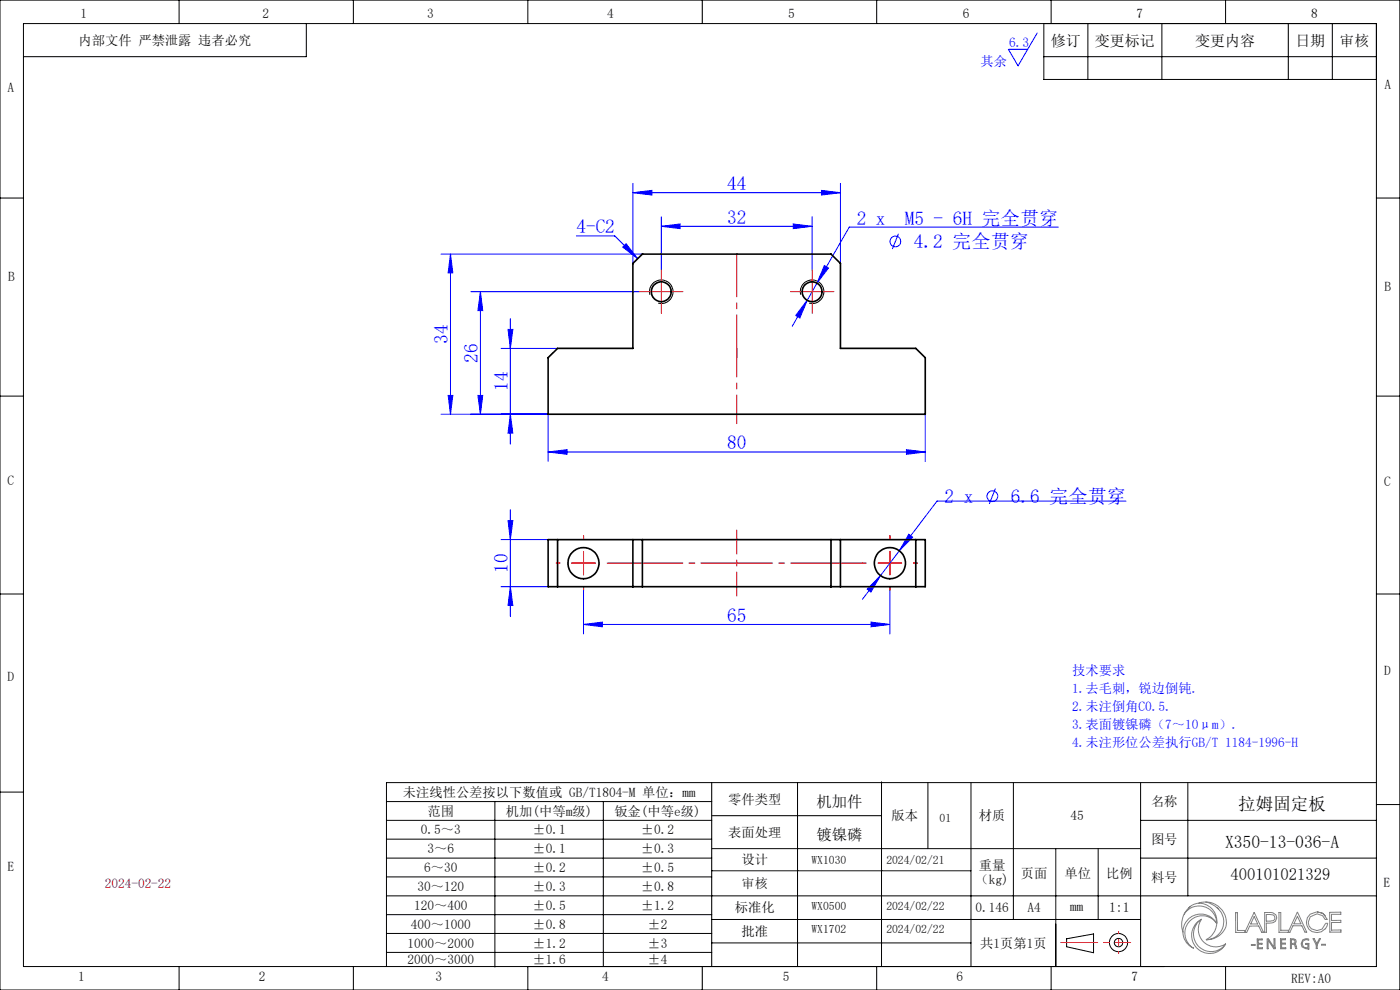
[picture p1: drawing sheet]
<svg xmlns="http://www.w3.org/2000/svg" width="297mm" height="210mm" viewBox="0 0 297 210" stroke-linecap="round" stroke-linejoin="round" font-family="sans-serif">
<g fill="none" stroke="#00f" stroke-width=".21">
<path d="M220 7l-4 7-2.1-3.5h4.1M134.3 38.9v17M178.3 38.9v17M93.6 53.9h42.7M95.6 53.9v34M95.6 53.9l.5 4h-1zM122.3 50.1h8.1l4.9 4.8M132.1 52.4l.7-.7 2.5 3.2zM134.3 40.9l4-.5v1zM134.3 40.9h44M140.3 48l4-.5v1zM140.3 46v11.3"/>
<path d="M140.3 48h32M168.3 47.5l4 .5-4 .5zM172.3 46v11.3M174.3 40.4l4 .5-4 .5zM174.9 56.3l.9 .6-2.5 3.2zM190.6 49.6l-1.3 3.2M224.5 48.2h-44.3l-9 15.5M99.9 61.9h35.8M101.9 61.9v26M101.9 61.9l.5 4h-1zM106.3 73.9h12M107.8 69.9h1l-.5 4z"/>
<path d="M108.3 67.5v26.7M171.2 63.7l-1.5 3.7-.9-.5zM171.2 63.7l-3.1 5.5M93.6 87.9h22.7v10M95.1 83.9h1l-.5 4zM101.4 83.9h1l-.5 4zM108.3 87.9l.5 4h-1zM116.3 95.9l4-.5v1zM116.3 95.9h80M192.3 95.4l4 .5-4 .5zM196.3 87.9v10M106.3 114.5h10"/>
<path d="M107.8 110.4h1l-.5 4.1zM108.3 108.1v22.7M192.8 113.3l.8 .6-2.8 2.9zM211.2 103.6l-1.3 3.3M238.9 106.3h-40.1l-12 15.8M106.3 124.5h10M108.3 124.5l.5 3.9h-1zM123.8 132.5l4-.5v1zM123.8 125.3v9.2M123.8 132.5h65M184.8 132l4 .5-4 .5zM186.8 122.1l-2.1 3.5-.7-.6z"/>
<path d="M186.8 122.1l-3.8 5M188.8 125.3v9.2"/>
<circle cx="190" cy="51.2" r="1.14"/>
<circle cx="210.5" cy="105.3" r="1.14"/>
</g>
<g fill="none" stroke="#000" stroke-width=".21">
<path d="M0 0h297v210h-297zM5 5h287v200h-287zM38 0v5M65 5v7h-60M75 0v5M112 0v5M149 0v5M186 0v5M221.4 5v11.9h70.6M221.4 12h70.6M223 0v5M230.8 5v11.9"/>
<path d="M246.5 5v11.9M260 0v5M273.3 5v11.9M282.6 5v11.9M0 42h5M292 42h5M137.9 62.5a2.51 2.51 0 0 1 2.2-3.1 2.51 2.51 0 0 1 2.7 2.7 2.51 2.51 0 0 1-3.2 2.2M169.9 62.5a2.51 2.51 0 0 1 2.2-3.1 2.51 2.51 0 0 1 2.7 2.7 2.51 2.51 0 0 1-3.2 2.2M0 84h5M292 84h5M0 126h5M292 126h5"/>
<path d="M0 168h5M82 174h69M82 170h69M82 178h69M105 170v35.1M128 170v35M151 173h36M151 166v39M169.2 166v39M187 165.8v39.2M196.8 166v14M206 166v39"/>
<path d="M215 166v29M242 166v39M242 174h50M252 166v24M292 166h-210v39M292 170.7h5M82 190h210M82 182h69M82 186h69M82 194h69M82 198h69M151 180h91"/>
<path d="M151 184.7h55M151 195h91M224 180v25M226.3 199.1l5.7-1v4l-5.7-1.3zM233 180v15M242 182h50M38 205v5M75 205v5M82 202h69M112 205v5M149 205v5M151 200h55"/>
<path d="M186 205v5M223 205v5M260 205v5"/>
<circle cx="237.3" cy="199.9" r="1.92"/>
<circle cx="237.3" cy="199.9" r=".89"/>
</g>
<g fill="none" stroke="#808080" stroke-width=".21">
<path d="M251.2 194a3.7 3.7 0 0 1 4.2-1.7 3.7 3.7 0 0 1 2.7 3.6M252.6 192.2a4.9 4.9 0 0 0-1.6 5.6M254.2 191.6a4.3 4.3 0 0 1 4.6 1 4.3 4.3 0 0 1 1.1 4.5 4.4 4.4 0 0 1-4.1 2.2M254.2 191.6a3.3 3.3 0 0 0-2.1 1M254.2 191.6a3.8 3.8 0 0 1 3.9 4.3M254.9 195a3.8 3.8 0 0 0-1 6.1 3.8 3.8 0 0 0 6.1-.9M254.9 195a3.7 3.7 0 0 0 .4 4.7 3.7 3.7 0 0 0 4.7 .5M254.9 195a3.7 3.7 0 0 0-.6 5.7 3.7 3.7 0 0 0 5.7-.5M255.7 191.3a5.7 5.7 0 0 1 2.9 1.6M258.1 192.4a3.8 3.8 0 0 1 1.3 4.3 3.8 3.8 0 0 1-3.6 2.6M258.1 195.9a3.7 3.7 0 0 0-5.7-.5 3.7 3.7 0 0 0 .9 5.7 3.7 3.7 0 0 1-2.3-3.3M258.1 195.9a4.2 4.2 0 0 1-2.3 3.4"/>
<path d="M258.1 195.9a3.8 3.8 0 0 0-4.3-1.9 3.8 3.8 0 0 0-2.8 3.8M264.1 197.7l2-4.1 1.9 4.2h-.3l-.7-1.4-1.9 .1-.6 1.3h-2.4v-4.2h.4v3.8h1.6v.4M266.1 194.4l.7 1.6h-1.5zM266.7 199.2h1.1v.2h-.9v.7h.8v.2h-.8v.7h.9v.3h-1.1zM268.3 193.6a2.75 2.75 0 0 1 2.4 .5l.2 .6a1.5 1.5 0 0 1-1.9 1.1h-.4l.1 2h-.4zM268.6 194l1.5 .1a.69 .69 0 0 1 0 1.2l-1.5 .1zM269 199.4v1.9h-.2v-2.1h.3l1.2 1.8M269 199.4l1.2 1.9h.3v-2.2h-.2v1.9M269 199.4h.1M271.6 199.1h1.1v.2h-.8v.8h.8v.2h-.8v.7h.9v.3h-1.1zM273.3 197.6l2-4.1 1.9 4.2h-.4l-.6-1.3h-1.9l-.7 1.4h-2.3v-4.2h.4v3.7h1.6v.5M274 199.3l.6 .1 .1 .6-.7 .1z"/>
<path d="M275.2 194.4l.8 1.6h-1.5zM276.4 199.3l.7-.2 .5 .1v.3l-.6-.2-.6 .3-.1 .6 .2 .7 .5 .1 .5-.1v-.6h-.5v-.2h.7v1.2h-.2v-.1l-.5 .1-.8-.4-.2-.7zM278.6 199.1h.2l.5 1.1 .6-1.1h.2l-.7 1.3v.8h-.2v-.8zM279.4 193.4l1.1 .3 .7 .6M279.4 193.4l-1.4 .5a2.26 2.26 0 0 0-.1 3.4 2.26 2.26 0 0 0 3.3-.4M279.4 193.4l1.2 .3 1 1.3h-.5l-.5-.8-1.2-.4-1.4 .7-.5 1.1 .2 .8 .5 .6 1.2 .4M281.1 197.1l.4-.6 .2-.6h-.5l-.7 1.2-1.1 .3M282.1 193.5h2.3v.4h-1.9v1.4l1.9-.1v.5h-1.9v1.6h2v.4h-2.4zM265.5 200.4l.7-.1v.2h-.7zM270.3 201h.1M273.8 201.3v-2.2h.6l.4 .2 .2 .4-.1 .4-.3 .1 .4 .3 .1 .7h-.3l-.2-.8-.6-.1v1M274.8 200.8h.1"/>
<path d="M279.3 200.2h.1M280.4 200.3h.8v.2h-.8z"/>
</g>
<path d="M156.3 75.9v-22" fill="none" stroke="#f00" stroke-width=".21" stroke-dasharray="15.2 1.3 1.3 1.3" stroke-dashoffset="6.1"/>
<path d="M156.3 89.9v-16" fill="none" stroke="#f00" stroke-width=".21" stroke-dasharray="15.2 1.3 1.3 1.3" stroke-dashoffset="9.1"/>
<path d="M156.3 112.4v14" fill="none" stroke="#f00" stroke-width=".21" stroke-dasharray="15.2 1.3 1.3 1.3" stroke-dashoffset="10.1"/>
<g fill="none" stroke="#f00" stroke-width=".21" stroke-dasharray="15.2 1.3 1.3 1.3">
<path d="M140.3 59.4v-2.1M172.3 59.4v-2.1M137.8 61.9h-2.1M140.3 64.4v2.1M142.8 61.9h2.1M169.8 61.9h-2.1M172.3 64.4v2.1M174.8 61.9h2.1M118.8 119.4h-.8M123.8 114.4v-.8M128.8 119.4h.8M183.8 119.4h-.8"/>
<path d="M188.8 114.4v-.8M188.8 119.4v-2.5M188.8 119.4h-2.5M188.8 119.4v2.5M188.8 119.4h2.5M193.8 119.4h.8M123.8 124.4v.8M188.8 124.4v.8"/>
</g>
<path d="M128.8 119.4h55" fill="none" stroke="#f00" stroke-width=".21" stroke-dasharray="15.2 1.3 1.3 1.3" stroke-dashoffset="-.8"/>
<path d="M140.3 59.4v5M172.3 59.4v5M137.8 61.9h5M169.8 61.9h5M121.3 119.4h5M123.8 117v4.9M186.3 119.4h5M188.8 117v4.9" fill="none" stroke="#f00" stroke-width=".21"/>
<path d="M225 199.9h14.9" fill="none" stroke="#f00" stroke-width=".21" stroke-dasharray="15.2 1.3 1.3 1.3" stroke-dashoffset="7.4"/>
<path d="M237.3 202.2v-4.6" fill="none" stroke="#f00" stroke-width=".21" stroke-dasharray="15.2 1.3 1.3 1.3" stroke-dashoffset="14.8"/>
<g fill="#00f">
<path d="M140.3 48l4-.5v1zM168.3 47.5l4 .5-4 .5zM134.3 40.9l4-.5v1zM174.3 40.4l4 .5-4 .5zM116.3 95.9l4-.5v1zM192.3 95.4l4 .5-4 .5zM132.1 52.4l.7-.7 2.5 3.2zM171.2 63.7l-2.4 3.2 .9 .5zM174.9 56.3l-1.6 3.8 2.5-3.2zM123.8 132.5l4-.5v1zM184.8 132l4 .5-4 .5zM186.8 122.1l-2.8 2.9 .7 .6zM192.8 113.3l-2 3.5 2.8-2.9z"/>
<path d="M108.3 124.5l.5 3.9h-1zM107.8 110.4h1l-.5 4.1z"/>
<path d="M107.8 69.9h1l-.5 4zM108.3 87.9l.5 4h-1zM101.9 61.9l.5 4h-1zM101.4 83.9h1l-.5 4zM95.6 53.9l.5 4h-1zM95.1 83.9h1l-.5 4z"/>
</g>
<g fill="none" stroke="#000" stroke-width=".35">
<path d="M134.3 55.9l2-2h40l2 2v18h16l2 2v12h-80v-12l2-2h16zM116.3 114.5h80v10h-80zM118.3 114.5v10M134.3 114.5v10M136.3 114.5v10M176.3 114.5v10M178.3 114.5v10M194.3 114.5v10"/>
<circle cx="140.3" cy="61.9" r="2.1"/>
<circle cx="172.3" cy="61.9" r="2.1"/>
<circle cx="123.8" cy="119.5" r="3.3"/>
<circle cx="188.8" cy="119.5" r="3.3"/>
</g>
<g font-size="4.1" fill="#00f">
<text x="154.3" y="40.3">44</text>
<text x="154.3" y="47.4">32</text>
<text x="181.8" y="47.7">2 x</text>
<text x="191.9" y="47.7">M5 - 6H 完全贯穿</text>
<text x="122.3" y="49.4">4-C2</text>
<text x="193.9" y="52.7">4.2 完全贯穿</text>
<text x="95" y="72.9" transform="rotate(-90 95 72.9)">34</text>
<text x="101.3" y="76.9" transform="rotate(-90 101.3 76.9)">26</text>
<text x="107.7" y="82.9" transform="rotate(-90 107.7 82.9)">14</text>
<text x="154.3" y="95.3">80</text>
<text x="200.4" y="106.7">2 x</text>
<text x="214.5" y="106.7">6.6 完全贯穿</text>
<text x="107.7" y="121.5" transform="rotate(-90 107.7 121.5)">10</text>
<text x="154.3" y="131.9">65</text>
</g>
<g font-size="3.7">
<text x="262.7" y="171.9">拉姆固定板</text>
<text x="259.9" y="179.8">X350-13-036-A</text>
</g>
<text font-size="3.5" x="261.1" y="186.6">400101021329</text>
<g font-size="3.3">
<text x="173.2" y="171.3">机加件</text>
<text x="173.2" y="178.2">镀镍磷</text>
</g>
<g font-size="3.2">
<text x="222.9" y="9.8">修订</text>
<text x="232.3" y="9.8">变更标记</text>
<text x="253.5" y="9.8">变更内容</text>
<text x="274.8" y="9.8">日期</text>
<text x="284.2" y="9.8">审核</text>
</g>
<text font-size="2.9" x="235.3" y="193.4">1:1</text>
<g font-size="2.8">
<text x="17.1" y="3.7">1</text>
<text x="55.7" y="3.7">2</text>
<text x="90.6" y="3.7">3</text>
<text x="128.8" y="3.7">4</text>
<text x="167.2" y="3.7">5</text>
<text x="204.2" y="3.7">6</text>
<text x="241.1" y="3.7">7</text>
<text x="278.2" y="3.7">8</text>
<text x="16.7" y="9.6">内部文件 严禁泄露 违者必究</text>
<text x="1.6" y="19.4">A</text>
<text x="293.7" y="18.9">A</text>
<text x="1.7" y="59.6">B</text>
<text x="293.7" y="61.8">B</text>
<text x="1.6" y="103">C</text>
<text x="293.6" y="103">C</text>
<text x="293.6" y="143.3">D</text>
<text x="1.6" y="144.5">D</text>
<text x="85.5" y="169.1">未注线性公差按以下数值或 GB/T1804-M 单位：mm</text>
<text x="90.7" y="173">范围</text>
<text x="107.3" y="173">机加(中等m级)</text>
<text x="130.3" y="173">钣金(中等e级)</text>
<text x="154.5" y="170.5">零件类型</text>
<text x="244.2" y="171.1">名称</text>
<text x="89.3" y="177">0.5～3</text>
<text x="113" y="177">±0.1</text>
<text x="136" y="177">±0.2</text>
<text x="154.5" y="177.5">表面处理</text>
<text x="189.1" y="174">版本</text>
<text x="207.7" y="174">材质</text>
<text x="227.1" y="174">45</text>
<text x="244.2" y="179">图号</text>
<text x="1.6" y="184.8">E</text>
<text x="90" y="185">6～30</text>
<text x="90.7" y="181">3～6</text>
<text x="113" y="181">±0.1</text>
<text x="113" y="185">±0.2</text>
<text x="136" y="181">±0.3</text>
<text x="136" y="185">±0.5</text>
<text x="157.3" y="183.3">设计</text>
<text x="207.7" y="184.6">重量</text>
<text x="88.6" y="189.1">30～120</text>
<text x="113" y="189.1">±0.3</text>
<text x="136" y="189.1">±0.8</text>
<text x="157.3" y="188.4">审核</text>
<text x="207" y="187.4">（kg)</text>
<text x="216.5" y="186.3">页面</text>
<text x="225.8" y="186.3">单位</text>
<text x="234.7" y="186.2">比例</text>
<text x="244.2" y="187.1">料号</text>
<text x="293.5" y="188.1">E</text>
<text x="87.1" y="197">400～1000</text>
<text x="87.9" y="193">120～400</text>
<text x="113" y="193">±0.5</text>
<text x="113" y="197">±0.8</text>
<text x="136" y="193">±1.2</text>
<text x="137.4" y="197">±2</text>
<text x="155.9" y="193.5">标准化</text>
<text x="207" y="193.5">0.146</text>
<text x="218" y="193.5">A4</text>
<text x="227" y="193.2">mm</text>
<text x="86.4" y="201">1000～2000</text>
<text x="113" y="201">±1.2</text>
<text x="137.4" y="201">±3</text>
<text x="157.3" y="198.5">批准</text>
<text x="207.9" y="201">共1页第1页</text>
<text x="16.6" y="208.2">1</text>
<text x="54.9" y="208.2">2</text>
<text x="86.4" y="204.5">2000～3000</text>
<text x="92.4" y="208.2">3</text>
<text x="113" y="204.5">±1.6</text>
<text x="127.8" y="208.2">4</text>
<text x="137.4" y="204.5">±4</text>
<text x="166" y="208.2">5</text>
<text x="202.9" y="208.2">6</text>
<text x="240" y="208.2">7</text>
<text x="273.9" y="208.5">REV:A0</text>
</g>
<g font-size="2.8" fill="#00f">
<text x="214.1" y="10.1">6.3</text>
<text x="208" y="13.9">其余</text>
<text x="227.4" y="143.1">技术要求</text>
<text x="227.4" y="146.9">1.去毛刺，锐边倒钝.</text>
<text x="227.4" y="150.7">2.未注倒角C0.5.</text>
<text x="227.4" y="154.5">3.表面镀镍磷（7～10μm）.</text>
<text x="227.4" y="158.4">4.未注形位公差执行GB/T 1184-1996-H</text>
</g>
<text font-size="2.8" fill="#8b0000" x="22.2" y="188.4">2024-02-22</text>
<g font-size="2.5">
<text x="199.3" y="174.4">01</text>
<text x="172.2" y="183.2">WX1030</text>
<text x="188" y="183.2">2024/02/21</text>
<text x="172.2" y="193.1">WX0500</text>
<text x="188" y="193.1">2024/02/22</text>
<text x="172.2" y="198">WX1702</text>
<text x="188" y="198">2024/02/22</text>
</g>
</svg>
